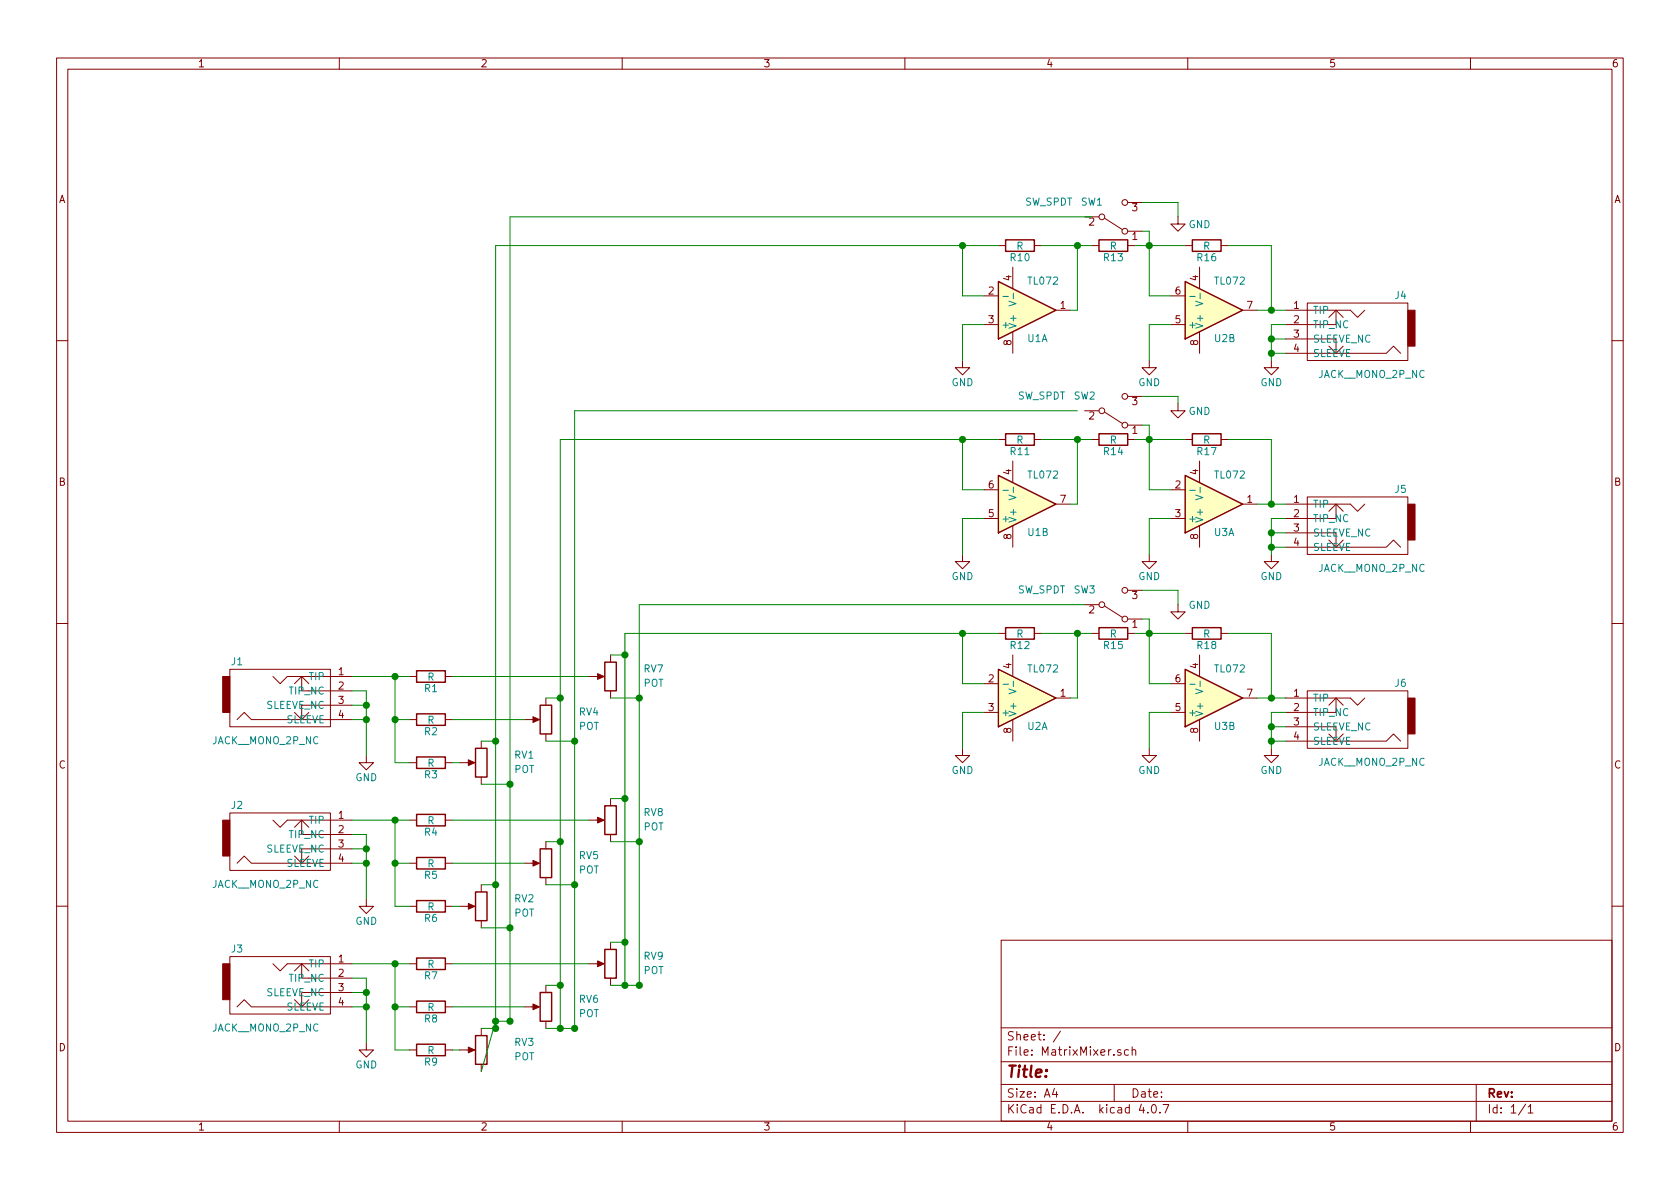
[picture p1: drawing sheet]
EESchema Schematic File Version 2
LIBS:power
LIBS:device
LIBS:transistors
LIBS:conn
LIBS:linear
LIBS:regul
LIBS:74xx
LIBS:cmos4000
LIBS:adc-dac
LIBS:memory
LIBS:xilinx
LIBS:microcontrollers
LIBS:dsp
LIBS:microchip
LIBS:analog_switches
LIBS:motorola
LIBS:texas
LIBS:intel
LIBS:audio
LIBS:interface
LIBS:digital-audio
LIBS:philips
LIBS:display
LIBS:cypress
LIBS:siliconi
LIBS:opto
LIBS:atmel
LIBS:contrib
LIBS:valves
LIBS:socket_custom
LIBS:switches
LIBS:MatrixMixer-cache
EELAYER 25 0
EELAYER END
$Descr A4 11693 8268
encoding utf-8
Sheet 1 1
Title ""
Date ""
Rev ""
Comp ""
Comment1 ""
Comment2 ""
Comment3 ""
Comment4 ""
$EndDescr
$Comp
L JACK__MONO_2P_NC J1
U 1 1
P 2000 4800
F 0 "J1" H 1650 4600 50  0000 C CNN
F 1 "JACK__MONO_2P_NC" H 1850 5150 50  0000 C CNN
F 2 "" H 2000 4800 50  0001 C CNN
F 3 "" H 2000 4800 50  0001 C CNN
	1    2000 4800
	1    0    0    1   
$EndComp
$Comp
L JACK__MONO_2P_NC J4
U 1 1
P 9400 2250
F 0 "J4" H 9050 2050 50  0000 C CNN
F 1 "JACK__MONO_2P_NC" H 9250 2600 50  0000 C CNN
F 2 "" H 9400 2250 50  0001 C CNN
F 3 "" H 9400 2250 50  0001 C CNN
	1    9400 2250
	-1   0    0    1   
$EndComp
$Comp
L TL072 U1
U 1 1
P 7150 2150
F 0 "U1" H 7150 2350 50  0000 L CNN
F 1 "TL072" H 7150 1950 50  0000 L CNN
F 2 "" H 7150 2150 50  0001 C CNN
F 3 "" H 7150 2150 50  0001 C CNN
	1    7150 2150
	1    0    0    1   
$EndComp
$Comp
L TL072 U2
U 2 1
P 8450 2150
F 0 "U2" H 8450 2350 50  0000 L CNN
F 1 "TL072" H 8450 1950 50  0000 L CNN
F 2 "" H 8450 2150 50  0001 C CNN
F 3 "" H 8450 2150 50  0001 C CNN
	2    8450 2150
	1    0    0    1   
$EndComp
$Comp
L POT RV7
U 1 1
P 4250 4700
F 0 "RV7" H 3950 4650 50  0000 C CNN
F 1 "POT" H 3950 4750 50  0000 C CNN
F 2 "" H 4250 4700 50  0001 C CNN
F 3 "" H 4250 4700 50  0001 C CNN
	1    4250 4700
	-1   0    0    1   
$EndComp
$Comp
L R R1
U 1 1
P 3000 4700
F 0 "R1" V 3080 4700 50  0000 C CNN
F 1 "R" V 3000 4700 50  0000 C CNN
F 2 "" V 2930 4700 50  0001 C CNN
F 3 "" H 3000 4700 50  0001 C CNN
	1    3000 4700
	0    1    1    0   
$EndComp
$Comp
L R R3
U 1 1
P 3000 5300
F 0 "R3" V 3080 5300 50  0000 C CNN
F 1 "R" V 3000 5300 50  0000 C CNN
F 2 "" V 2930 5300 50  0001 C CNN
F 3 "" H 3000 5300 50  0001 C CNN
	1    3000 5300
	0    1    1    0   
$EndComp
$Comp
L R R2
U 1 1
P 3000 5000
F 0 "R2" V 3080 5000 50  0000 C CNN
F 1 "R" V 3000 5000 50  0000 C CNN
F 2 "" V 2930 5000 50  0001 C CNN
F 3 "" H 3000 5000 50  0001 C CNN
	1    3000 5000
	0    1    1    0   
$EndComp
$Comp
L POT RV4
U 1 1
P 3800 5000
F 0 "RV4" H 3500 4950 50  0000 C CNN
F 1 "POT" H 3500 5050 50  0000 C CNN
F 2 "" H 3800 5000 50  0001 C CNN
F 3 "" H 3800 5000 50  0001 C CNN
	1    3800 5000
	-1   0    0    1   
$EndComp
$Comp
L POT RV1
U 1 1
P 3350 5300
F 0 "RV1" H 3050 5250 50  0000 C CNN
F 1 "POT" H 3050 5350 50  0000 C CNN
F 2 "" H 3350 5300 50  0001 C CNN
F 3 "" H 3350 5300 50  0001 C CNN
	1    3350 5300
	-1   0    0    1   
$EndComp
Wire Wire Line
	2450 4700 2850 4700
Wire Wire Line
	3150 4700 4100 4700
Wire Wire Line
	2750 4700 2750 5300
Wire Wire Line
	2750 5000 2850 5000
Connection ~ 2750 4700
Wire Wire Line
	3150 5000 3650 5000
Wire Wire Line
	2750 5300 2850 5300
Connection ~ 2750 5000
Wire Wire Line
	3150 5300 3200 5300
Wire Wire Line
	3350 5150 3450 5150
Wire Wire Line
	3450 1700 3450 7150
Wire Wire Line
	3350 5450 3550 5450
Wire Wire Line
	3550 1500 3550 7100
Connection ~ 3450 5150
Connection ~ 3550 5450
Wire Wire Line
	3800 4850 3900 4850
Wire Wire Line
	3900 3050 3900 7150
Connection ~ 3900 4850
Wire Wire Line
	3800 5150 4000 5150
Wire Wire Line
	4000 7150 4000 2850
Connection ~ 4000 5150
Wire Wire Line
	4250 4550 4350 4550
Wire Wire Line
	4350 4400 4350 6850
Connection ~ 4350 4550
Wire Wire Line
	4250 4850 4450 4850
Wire Wire Line
	4450 6850 4450 4200
Connection ~ 4450 4850
$Comp
L JACK__MONO_2P_NC J2
U 1 1
P 2000 5800
F 0 "J2" H 1650 5600 50  0000 C CNN
F 1 "JACK__MONO_2P_NC" H 1850 6150 50  0000 C CNN
F 2 "" H 2000 5800 50  0001 C CNN
F 3 "" H 2000 5800 50  0001 C CNN
	1    2000 5800
	1    0    0    1   
$EndComp
$Comp
L POT RV8
U 1 1
P 4250 5700
F 0 "RV8" H 3950 5650 50  0000 C CNN
F 1 "POT" H 3950 5750 50  0000 C CNN
F 2 "" H 4250 5700 50  0001 C CNN
F 3 "" H 4250 5700 50  0001 C CNN
	1    4250 5700
	-1   0    0    1   
$EndComp
$Comp
L R R4
U 1 1
P 3000 5700
F 0 "R4" V 3080 5700 50  0000 C CNN
F 1 "R" V 3000 5700 50  0000 C CNN
F 2 "" V 2930 5700 50  0001 C CNN
F 3 "" H 3000 5700 50  0001 C CNN
	1    3000 5700
	0    1    1    0   
$EndComp
$Comp
L R R6
U 1 1
P 3000 6300
F 0 "R6" V 3080 6300 50  0000 C CNN
F 1 "R" V 3000 6300 50  0000 C CNN
F 2 "" V 2930 6300 50  0001 C CNN
F 3 "" H 3000 6300 50  0001 C CNN
	1    3000 6300
	0    1    1    0   
$EndComp
$Comp
L R R5
U 1 1
P 3000 6000
F 0 "R5" V 3080 6000 50  0000 C CNN
F 1 "R" V 3000 6000 50  0000 C CNN
F 2 "" V 2930 6000 50  0001 C CNN
F 3 "" H 3000 6000 50  0001 C CNN
	1    3000 6000
	0    1    1    0   
$EndComp
$Comp
L POT RV5
U 1 1
P 3800 6000
F 0 "RV5" H 3500 5950 50  0000 C CNN
F 1 "POT" H 3500 6050 50  0000 C CNN
F 2 "" H 3800 6000 50  0001 C CNN
F 3 "" H 3800 6000 50  0001 C CNN
	1    3800 6000
	-1   0    0    1   
$EndComp
$Comp
L POT RV2
U 1 1
P 3350 6300
F 0 "RV2" H 3050 6250 50  0000 C CNN
F 1 "POT" H 3050 6350 50  0000 C CNN
F 2 "" H 3350 6300 50  0001 C CNN
F 3 "" H 3350 6300 50  0001 C CNN
	1    3350 6300
	-1   0    0    1   
$EndComp
Wire Wire Line
	2450 5700 2850 5700
Wire Wire Line
	3150 5700 4100 5700
Wire Wire Line
	2750 5700 2750 6300
Wire Wire Line
	2750 6000 2850 6000
Connection ~ 2750 5700
Wire Wire Line
	3150 6000 3650 6000
Wire Wire Line
	2750 6300 2850 6300
Connection ~ 2750 6000
Wire Wire Line
	3150 6300 3200 6300
Wire Wire Line
	3450 6150 3350 6150
Wire Wire Line
	3550 6450 3350 6450
Connection ~ 3450 6150
Connection ~ 3550 6450
Wire Wire Line
	3900 5850 3800 5850
Connection ~ 3900 5850
Wire Wire Line
	4000 6150 3800 6150
Connection ~ 4000 6150
Wire Wire Line
	4350 5550 4250 5550
Connection ~ 4350 5550
Wire Wire Line
	4450 5850 4250 5850
Connection ~ 4450 5850
$Comp
L JACK__MONO_2P_NC J3
U 1 1
P 2000 6800
F 0 "J3" H 1650 6600 50  0000 C CNN
F 1 "JACK__MONO_2P_NC" H 1850 7150 50  0000 C CNN
F 2 "" H 2000 6800 50  0001 C CNN
F 3 "" H 2000 6800 50  0001 C CNN
	1    2000 6800
	1    0    0    1   
$EndComp
$Comp
L POT RV9
U 1 1
P 4250 6700
F 0 "RV9" H 3950 6650 50  0000 C CNN
F 1 "POT" H 3950 6750 50  0000 C CNN
F 2 "" H 4250 6700 50  0001 C CNN
F 3 "" H 4250 6700 50  0001 C CNN
	1    4250 6700
	-1   0    0    1   
$EndComp
$Comp
L R R7
U 1 1
P 3000 6700
F 0 "R7" V 3080 6700 50  0000 C CNN
F 1 "R" V 3000 6700 50  0000 C CNN
F 2 "" V 2930 6700 50  0001 C CNN
F 3 "" H 3000 6700 50  0001 C CNN
	1    3000 6700
	0    1    1    0   
$EndComp
$Comp
L R R9
U 1 1
P 3000 7300
F 0 "R9" V 3080 7300 50  0000 C CNN
F 1 "R" V 3000 7300 50  0000 C CNN
F 2 "" V 2930 7300 50  0001 C CNN
F 3 "" H 3000 7300 50  0001 C CNN
	1    3000 7300
	0    1    1    0   
$EndComp
$Comp
L R R8
U 1 1
P 3000 7000
F 0 "R8" V 3080 7000 50  0000 C CNN
F 1 "R" V 3000 7000 50  0000 C CNN
F 2 "" V 2930 7000 50  0001 C CNN
F 3 "" H 3000 7000 50  0001 C CNN
	1    3000 7000
	0    1    1    0   
$EndComp
$Comp
L POT RV6
U 1 1
P 3800 7000
F 0 "RV6" H 3500 6950 50  0000 C CNN
F 1 "POT" H 3500 7050 50  0000 C CNN
F 2 "" H 3800 7000 50  0001 C CNN
F 3 "" H 3800 7000 50  0001 C CNN
	1    3800 7000
	-1   0    0    1   
$EndComp
$Comp
L POT RV3
U 1 1
P 3350 7300
F 0 "RV3" H 3050 7250 50  0000 C CNN
F 1 "POT" H 3050 7350 50  0000 C CNN
F 2 "" H 3350 7300 50  0001 C CNN
F 3 "" H 3350 7300 50  0001 C CNN
	1    3350 7300
	-1   0    0    1   
$EndComp
Wire Wire Line
	2450 6700 2850 6700
Wire Wire Line
	3150 6700 4100 6700
Wire Wire Line
	2750 6700 2750 7300
Wire Wire Line
	2750 7000 2850 7000
Connection ~ 2750 6700
Wire Wire Line
	3150 7000 3650 7000
Wire Wire Line
	2750 7300 2850 7300
Connection ~ 2750 7000
Wire Wire Line
	3150 7300 3200 7300
Wire Wire Line
	3450 7150 3350 7150
Wire Wire Line
	3550 7100 3450 7100
Wire Wire Line
	3450 7100 3350 7450
Connection ~ 3450 7150
Connection ~ 3550 7100
Wire Wire Line
	3900 6850 3800 6850
Connection ~ 3900 6850
Wire Wire Line
	3800 7150 4000 7150
Connection ~ 4000 7150
Wire Wire Line
	4350 6550 4250 6550
Connection ~ 4350 6550
Wire Wire Line
	4250 6850 4450 6850
Connection ~ 4450 6850
$Comp
L GND #PWR1
U 1 1
P 2550 5250
F 0 "#PWR1" H 2550 5000 50  0001 C CNN
F 1 "GND" H 2550 5100 50  0000 C CNN
F 2 "" H 2550 5250 50  0001 C CNN
F 3 "" H 2550 5250 50  0001 C CNN
	1    2550 5250
	1    0    0    -1  
$EndComp
$Comp
L GND #PWR2
U 1 1
P 2550 6250
F 0 "#PWR2" H 2550 6000 50  0001 C CNN
F 1 "GND" H 2550 6100 50  0000 C CNN
F 2 "" H 2550 6250 50  0001 C CNN
F 3 "" H 2550 6250 50  0001 C CNN
	1    2550 6250
	1    0    0    -1  
$EndComp
$Comp
L GND #PWR3
U 1 1
P 2550 7250
F 0 "#PWR3" H 2550 7000 50  0001 C CNN
F 1 "GND" H 2550 7100 50  0000 C CNN
F 2 "" H 2550 7250 50  0001 C CNN
F 3 "" H 2550 7250 50  0001 C CNN
	1    2550 7250
	1    0    0    -1  
$EndComp
Wire Wire Line
	2550 6800 2550 7250
Wire Wire Line
	2550 6800 2450 6800
Wire Wire Line
	2550 6900 2450 6900
Connection ~ 2550 6900
Wire Wire Line
	2550 7000 2450 7000
Connection ~ 2550 7000
Wire Wire Line
	2550 5800 2550 6250
Wire Wire Line
	2550 5800 2450 5800
Wire Wire Line
	2550 5900 2450 5900
Connection ~ 2550 5900
Wire Wire Line
	2450 6000 2550 6000
Connection ~ 2550 6000
Wire Wire Line
	2550 4800 2550 5250
Wire Wire Line
	2550 4800 2450 4800
Wire Wire Line
	2450 4900 2550 4900
Connection ~ 2550 4900
Wire Wire Line
	2450 5000 2550 5000
Connection ~ 2550 5000
$Comp
L R R10
U 1 1
P 7100 1700
F 0 "R10" V 7180 1700 50  0000 C CNN
F 1 "R" V 7100 1700 50  0000 C CNN
F 2 "" V 7030 1700 50  0001 C CNN
F 3 "" H 7100 1700 50  0001 C CNN
	1    7100 1700
	0    1    1    0   
$EndComp
$Comp
L R R16
U 1 1
P 8400 1700
F 0 "R16" V 8480 1700 50  0000 C CNN
F 1 "R" V 8400 1700 50  0000 C CNN
F 2 "" V 8330 1700 50  0001 C CNN
F 3 "" H 8400 1700 50  0001 C CNN
	1    8400 1700
	0    1    1    0   
$EndComp
$Comp
L R R13
U 1 1
P 7750 1700
F 0 "R13" V 7830 1700 50  0000 C CNN
F 1 "R" V 7750 1700 50  0000 C CNN
F 2 "" V 7680 1700 50  0001 C CNN
F 3 "" H 7750 1700 50  0001 C CNN
	1    7750 1700
	0    1    1    0   
$EndComp
$Comp
L GND #PWR4
U 1 1
P 6700 2500
F 0 "#PWR4" H 6700 2250 50  0001 C CNN
F 1 "GND" H 6700 2350 50  0000 C CNN
F 2 "" H 6700 2500 50  0001 C CNN
F 3 "" H 6700 2500 50  0001 C CNN
	1    6700 2500
	1    0    0    -1  
$EndComp
Wire Wire Line
	6700 2500 6700 2250
Wire Wire Line
	6700 2250 6850 2250
$Comp
L GND #PWR7
U 1 1
P 8000 2500
F 0 "#PWR7" H 8000 2250 50  0001 C CNN
F 1 "GND" H 8000 2350 50  0000 C CNN
F 2 "" H 8000 2500 50  0001 C CNN
F 3 "" H 8000 2500 50  0001 C CNN
	1    8000 2500
	1    0    0    -1  
$EndComp
Wire Wire Line
	8000 2500 8000 2250
Wire Wire Line
	8000 2250 8150 2250
Wire Wire Line
	7450 2150 7500 2150
Wire Wire Line
	7500 2150 7500 1700
Wire Wire Line
	7250 1700 7600 1700
Connection ~ 7500 1700
Wire Wire Line
	7900 1700 8250 1700
Wire Wire Line
	8000 2050 8150 2050
Wire Wire Line
	8000 1600 8000 2050
Connection ~ 8000 1700
Wire Wire Line
	6850 2050 6700 2050
Wire Wire Line
	6700 2050 6700 1700
Wire Wire Line
	3450 1700 6950 1700
$Comp
L SW_SPDT SW1
U 1 1
P 7750 1500
F 0 "SW1" H 7600 1400 50  0000 C CNN
F 1 "SW_SPDT" H 7300 1400 50  0000 C CNN
F 2 "" H 7750 1500 50  0001 C CNN
F 3 "" H 7750 1500 50  0001 C CNN
	1    7750 1500
	1    0    0    1   
$EndComp
Wire Wire Line
	7950 1600 8000 1600
$Comp
L GND #PWR10
U 1 1
P 8200 1500
F 0 "#PWR10" H 8200 1250 50  0001 C CNN
F 1 "GND" H 8350 1450 50  0000 C CNN
F 2 "" H 8200 1500 50  0001 C CNN
F 3 "" H 8200 1500 50  0001 C CNN
	1    8200 1500
	1    0    0    -1  
$EndComp
Wire Wire Line
	8200 1500 8200 1400
Wire Wire Line
	8200 1400 7950 1400
Wire Wire Line
	8750 2150 8950 2150
Wire Wire Line
	8850 2150 8850 1700
Wire Wire Line
	8850 1700 8550 1700
Connection ~ 8850 2150
$Comp
L GND #PWR13
U 1 1
P 8850 2500
F 0 "#PWR13" H 8850 2250 50  0001 C CNN
F 1 "GND" H 8850 2350 50  0000 C CNN
F 2 "" H 8850 2500 50  0001 C CNN
F 3 "" H 8850 2500 50  0001 C CNN
	1    8850 2500
	1    0    0    -1  
$EndComp
Wire Wire Line
	8850 2250 8850 2500
Wire Wire Line
	8850 2250 8950 2250
Wire Wire Line
	8950 2350 8850 2350
Connection ~ 8850 2350
Wire Wire Line
	8950 2450 8850 2450
Connection ~ 8850 2450
$Comp
L JACK__MONO_2P_NC J5
U 1 1
P 9400 3600
F 0 "J5" H 9050 3400 50  0000 C CNN
F 1 "JACK__MONO_2P_NC" H 9250 3950 50  0000 C CNN
F 2 "" H 9400 3600 50  0001 C CNN
F 3 "" H 9400 3600 50  0001 C CNN
	1    9400 3600
	-1   0    0    1   
$EndComp
$Comp
L TL072 U1
U 2 1
P 7150 3500
F 0 "U1" H 7150 3700 50  0000 L CNN
F 1 "TL072" H 7150 3300 50  0000 L CNN
F 2 "" H 7150 3500 50  0001 C CNN
F 3 "" H 7150 3500 50  0001 C CNN
	2    7150 3500
	1    0    0    1   
$EndComp
$Comp
L TL072 U3
U 1 1
P 8450 3500
F 0 "U3" H 8450 3700 50  0000 L CNN
F 1 "TL072" H 8450 3300 50  0000 L CNN
F 2 "" H 8450 3500 50  0001 C CNN
F 3 "" H 8450 3500 50  0001 C CNN
	1    8450 3500
	1    0    0    1   
$EndComp
$Comp
L R R11
U 1 1
P 7100 3050
F 0 "R11" V 7180 3050 50  0000 C CNN
F 1 "R" V 7100 3050 50  0000 C CNN
F 2 "" V 7030 3050 50  0001 C CNN
F 3 "" H 7100 3050 50  0001 C CNN
	1    7100 3050
	0    1    1    0   
$EndComp
$Comp
L R R17
U 1 1
P 8400 3050
F 0 "R17" V 8480 3050 50  0000 C CNN
F 1 "R" V 8400 3050 50  0000 C CNN
F 2 "" V 8330 3050 50  0001 C CNN
F 3 "" H 8400 3050 50  0001 C CNN
	1    8400 3050
	0    1    1    0   
$EndComp
$Comp
L R R14
U 1 1
P 7750 3050
F 0 "R14" V 7830 3050 50  0000 C CNN
F 1 "R" V 7750 3050 50  0000 C CNN
F 2 "" V 7680 3050 50  0001 C CNN
F 3 "" H 7750 3050 50  0001 C CNN
	1    7750 3050
	0    1    1    0   
$EndComp
$Comp
L GND #PWR5
U 1 1
P 6700 3850
F 0 "#PWR5" H 6700 3600 50  0001 C CNN
F 1 "GND" H 6700 3700 50  0000 C CNN
F 2 "" H 6700 3850 50  0001 C CNN
F 3 "" H 6700 3850 50  0001 C CNN
	1    6700 3850
	1    0    0    -1  
$EndComp
Wire Wire Line
	6700 3850 6700 3600
Wire Wire Line
	6700 3600 6850 3600
$Comp
L GND #PWR8
U 1 1
P 8000 3850
F 0 "#PWR8" H 8000 3600 50  0001 C CNN
F 1 "GND" H 8000 3700 50  0000 C CNN
F 2 "" H 8000 3850 50  0001 C CNN
F 3 "" H 8000 3850 50  0001 C CNN
	1    8000 3850
	1    0    0    -1  
$EndComp
Wire Wire Line
	8000 3850 8000 3600
Wire Wire Line
	8000 3600 8150 3600
Wire Wire Line
	7450 3500 7500 3500
Wire Wire Line
	7500 3500 7500 3050
Wire Wire Line
	7250 3050 7600 3050
Connection ~ 7500 3050
Wire Wire Line
	7900 3050 8250 3050
Wire Wire Line
	8000 3400 8150 3400
Wire Wire Line
	8000 2950 8000 3400
Connection ~ 8000 3050
Wire Wire Line
	6850 3400 6700 3400
Wire Wire Line
	6700 3400 6700 3050
Wire Wire Line
	3900 3050 6950 3050
$Comp
L SW_SPDT SW2
U 1 1
P 7750 2850
F 0 "SW2" H 7550 2750 50  0000 C CNN
F 1 "SW_SPDT" H 7250 2750 50  0000 C CNN
F 2 "" H 7750 2850 50  0001 C CNN
F 3 "" H 7750 2850 50  0001 C CNN
	1    7750 2850
	1    0    0    1   
$EndComp
Wire Wire Line
	7950 2950 8000 2950
$Comp
L GND #PWR11
U 1 1
P 8200 2800
F 0 "#PWR11" H 8200 2550 50  0001 C CNN
F 1 "GND" H 8350 2750 50  0000 C CNN
F 2 "" H 8200 2800 50  0001 C CNN
F 3 "" H 8200 2800 50  0001 C CNN
	1    8200 2800
	1    0    0    -1  
$EndComp
Wire Wire Line
	8200 2800 8200 2750
Wire Wire Line
	8200 2750 7950 2750
Wire Wire Line
	8750 3500 8950 3500
Wire Wire Line
	8850 3500 8850 3050
Wire Wire Line
	8850 3050 8550 3050
Connection ~ 8850 3500
$Comp
L GND #PWR14
U 1 1
P 8850 3850
F 0 "#PWR14" H 8850 3600 50  0001 C CNN
F 1 "GND" H 8850 3700 50  0000 C CNN
F 2 "" H 8850 3850 50  0001 C CNN
F 3 "" H 8850 3850 50  0001 C CNN
	1    8850 3850
	1    0    0    -1  
$EndComp
Wire Wire Line
	8850 3600 8850 3850
Wire Wire Line
	8850 3600 8950 3600
Wire Wire Line
	8950 3700 8850 3700
Connection ~ 8850 3700
Wire Wire Line
	8950 3800 8850 3800
Connection ~ 8850 3800
$Comp
L JACK__MONO_2P_NC J6
U 1 1
P 9400 4950
F 0 "J6" H 9050 4750 50  0000 C CNN
F 1 "JACK__MONO_2P_NC" H 9250 5300 50  0000 C CNN
F 2 "" H 9400 4950 50  0001 C CNN
F 3 "" H 9400 4950 50  0001 C CNN
	1    9400 4950
	-1   0    0    1   
$EndComp
$Comp
L TL072 U2
U 1 1
P 7150 4850
F 0 "U2" H 7150 5050 50  0000 L CNN
F 1 "TL072" H 7150 4650 50  0000 L CNN
F 2 "" H 7150 4850 50  0001 C CNN
F 3 "" H 7150 4850 50  0001 C CNN
	1    7150 4850
	1    0    0    1   
$EndComp
$Comp
L TL072 U3
U 2 1
P 8450 4850
F 0 "U3" H 8450 5050 50  0000 L CNN
F 1 "TL072" H 8450 4650 50  0000 L CNN
F 2 "" H 8450 4850 50  0001 C CNN
F 3 "" H 8450 4850 50  0001 C CNN
	2    8450 4850
	1    0    0    1   
$EndComp
$Comp
L R R12
U 1 1
P 7100 4400
F 0 "R12" V 7180 4400 50  0000 C CNN
F 1 "R" V 7100 4400 50  0000 C CNN
F 2 "" V 7030 4400 50  0001 C CNN
F 3 "" H 7100 4400 50  0001 C CNN
	1    7100 4400
	0    1    1    0   
$EndComp
$Comp
L R R18
U 1 1
P 8400 4400
F 0 "R18" V 8480 4400 50  0000 C CNN
F 1 "R" V 8400 4400 50  0000 C CNN
F 2 "" V 8330 4400 50  0001 C CNN
F 3 "" H 8400 4400 50  0001 C CNN
	1    8400 4400
	0    1    1    0   
$EndComp
$Comp
L R R15
U 1 1
P 7750 4400
F 0 "R15" V 7830 4400 50  0000 C CNN
F 1 "R" V 7750 4400 50  0000 C CNN
F 2 "" V 7680 4400 50  0001 C CNN
F 3 "" H 7750 4400 50  0001 C CNN
	1    7750 4400
	0    1    1    0   
$EndComp
$Comp
L GND #PWR6
U 1 1
P 6700 5200
F 0 "#PWR6" H 6700 4950 50  0001 C CNN
F 1 "GND" H 6700 5050 50  0000 C CNN
F 2 "" H 6700 5200 50  0001 C CNN
F 3 "" H 6700 5200 50  0001 C CNN
	1    6700 5200
	1    0    0    -1  
$EndComp
Wire Wire Line
	6700 5200 6700 4950
Wire Wire Line
	6700 4950 6850 4950
$Comp
L GND #PWR9
U 1 1
P 8000 5200
F 0 "#PWR9" H 8000 4950 50  0001 C CNN
F 1 "GND" H 8000 5050 50  0000 C CNN
F 2 "" H 8000 5200 50  0001 C CNN
F 3 "" H 8000 5200 50  0001 C CNN
	1    8000 5200
	1    0    0    -1  
$EndComp
Wire Wire Line
	8000 5200 8000 4950
Wire Wire Line
	8000 4950 8150 4950
Wire Wire Line
	7450 4850 7500 4850
Wire Wire Line
	7500 4850 7500 4400
Wire Wire Line
	7250 4400 7600 4400
Connection ~ 7500 4400
Wire Wire Line
	7900 4400 8250 4400
Wire Wire Line
	8000 4750 8150 4750
Wire Wire Line
	8000 4300 8000 4750
Connection ~ 8000 4400
Wire Wire Line
	6850 4750 6700 4750
Wire Wire Line
	6700 4750 6700 4400
Wire Wire Line
	4350 4400 6950 4400
$Comp
L SW_SPDT SW3
U 1 1
P 7750 4200
F 0 "SW3" H 7550 4100 50  0000 C CNN
F 1 "SW_SPDT" H 7250 4100 50  0000 C CNN
F 2 "" H 7750 4200 50  0001 C CNN
F 3 "" H 7750 4200 50  0001 C CNN
	1    7750 4200
	1    0    0    1   
$EndComp
Wire Wire Line
	7950 4300 8000 4300
$Comp
L GND #PWR12
U 1 1
P 8200 4200
F 0 "#PWR12" H 8200 3950 50  0001 C CNN
F 1 "GND" H 8350 4200 50  0000 C CNN
F 2 "" H 8200 4200 50  0001 C CNN
F 3 "" H 8200 4200 50  0001 C CNN
	1    8200 4200
	1    0    0    -1  
$EndComp
Wire Wire Line
	8200 4200 8200 4100
Wire Wire Line
	8200 4100 7950 4100
Wire Wire Line
	8750 4850 8950 4850
Wire Wire Line
	8850 4850 8850 4400
Wire Wire Line
	8850 4400 8550 4400
Connection ~ 8850 4850
$Comp
L GND #PWR15
U 1 1
P 8850 5200
F 0 "#PWR15" H 8850 4950 50  0001 C CNN
F 1 "GND" H 8850 5050 50  0000 C CNN
F 2 "" H 8850 5200 50  0001 C CNN
F 3 "" H 8850 5200 50  0001 C CNN
	1    8850 5200
	1    0    0    -1  
$EndComp
Wire Wire Line
	8850 4950 8850 5200
Wire Wire Line
	8850 4950 8950 4950
Wire Wire Line
	8950 5050 8850 5050
Connection ~ 8850 5050
Wire Wire Line
	8950 5150 8850 5150
Connection ~ 8850 5150
Wire Wire Line
	7600 1500 3550 1500
Connection ~ 6700 1700
Wire Wire Line
	7500 2850 4000 2850
Connection ~ 6700 3050
Wire Wire Line
	7550 4200 4450 4200
Connection ~ 6700 4400
Connection ~ 4350 6850
Connection ~ 3900 7150
Connection ~ 3450 7100
$EndSCHEMATC
